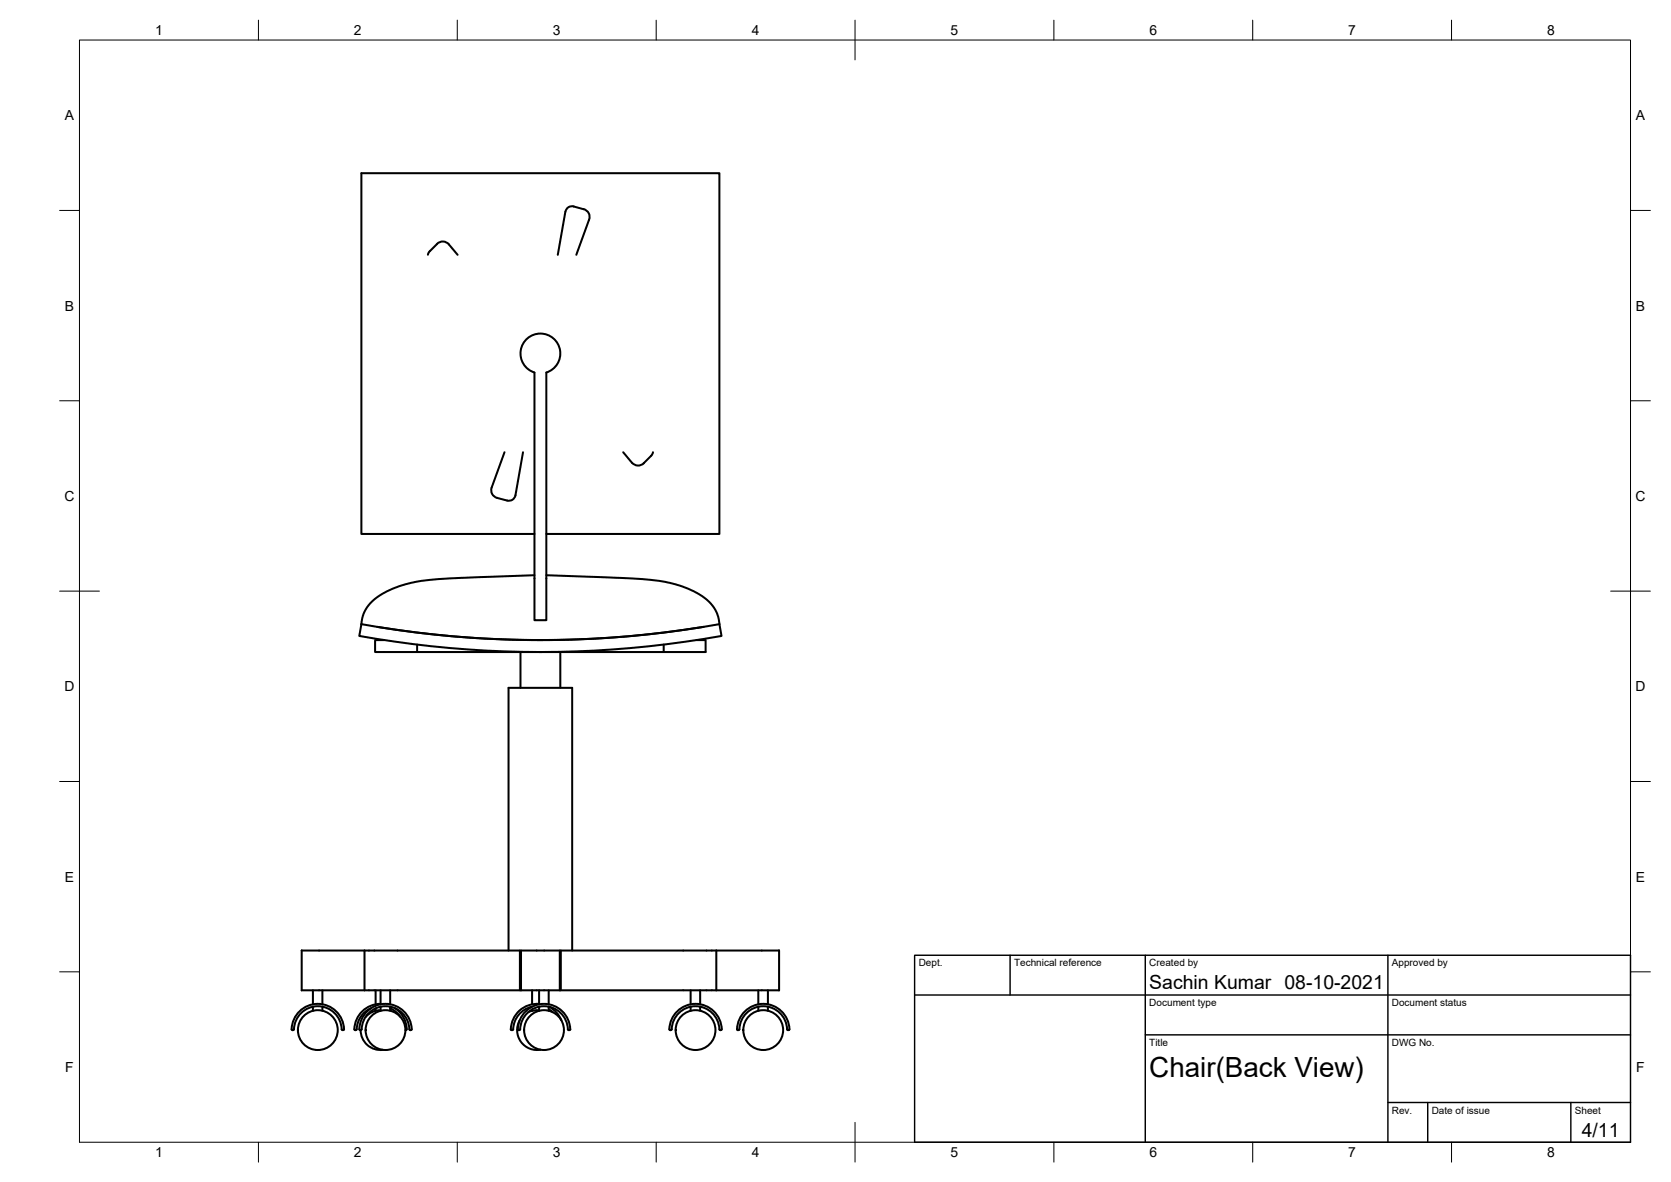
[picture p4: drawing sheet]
<svg xmlns="http://www.w3.org/2000/svg" width="420mm" height="297mm" viewBox="0 0 420 297" stroke-linecap="round" stroke-linejoin="round" font-family="sans-serif">
<!-- layer: Visible -->
<g fill="none" stroke="#000" stroke-width=".51">
<path d="M142.2 53.2l-1.9 10.8M144.2 51.9l2.6 .7M144.2 51.9a1.66 1.66 0 0 0-2 1.3M146.8 52.6a2 2 0 0 1 1.3 2.6M148.1 55.2l-3.2 8.8M108.1 63.1l-.5 .9M108.1 63.1l1.8-1.8a2 2 0 0 1 3 .1l2.2 2.6M132.3 85.3a5 5 0 0 1 7.9 .9 5 5 0 0 1-2.8 7.4v62.3h-3v-62.3a5 5 0 0 1-2.1-8.3zM126.9 113.7l-3.3 8.8a2 2 0 0 0 1.4 2.6l2.5 .7a1.68 1.68 0 0 0 2.1-1.3l1.9-10.8M156.7 113.7l2.2 2.6a2 2 0 0 0 3 .1l1.8-1.8M164.2 113.6l-.5 .9M134.4 134.2h-43.5v-90.7h90v90.7h-43.5"/>
<path d="M90.9 156.9a254.5 254.5 0 0 0 90 0M90.9 156.9l-.6 2.9a258.5 258.5 0 0 0 91.1 0l-.5-2.9M94.8 157.5a255 255 0 0 0 82.1 0M134.4 144.6l-24.1 .9-4.3 .5-3.7 .8a17.1 17.1 0 0 0-9.9 5.7l-1 1.9-.5 2.5M137.4 144.6l24.1 .9 4.3 .5 3.7 .8a16.9 16.9 0 0 1 10.1 6l1 2.1 .3 2M96.6 160.9h-2.3v3h10.6M104.9 163.9h27.5M104.9 162v1.9M130.9 163.9v9M132.4 163.9h6.9M132.4 163.8v.1M139.3 163.9h27.6"/>
<path d="M139.3 163.8v.1M140.9 163.9v9M166.9 162v1.9M175.1 160.9h2.3v3h-10.5M75.9 238.9h.1M75.9 238.9v10M75.9 238.9h15.8M91.7 238.9h39v10h.3M91.7 238.9v10M127.9 238.9v-66h16v66M180.1 238.9h-39.1v10h-.2M180.1 238.9h15.8"/>
<path d="M180.1 238.9v10M195.9 238.9h.1M195.9 238.9v10M73.5 258.9h.2M73.5 258.9l-.1-.1a6.5 6.5 0 0 1 6.5-6.5 6.5 6.5 0 0 1 6.5 6.5h-.4a6.1 6.1 0 0 0-6.1-5.9 6.1 6.1 0 0 0-6 5.9l-.2 .1M75.9 248.9h.1M75.9 248.9h15.8M78.7 248.9v3.5M78.7 253v1M81.1 248.9v3.5M81.1 253v1M90.7 258.9a5 5 0 0 0 5.6 4.9"/>
<path d="M91.7 248.9h39M92 254.5a6.5 6.5 0 0 1 7.2-1.8 6.5 6.5 0 0 1 4.2 6.1h-.4a6.1 6.1 0 0 0-6.1-5.9 6.1 6.1 0 0 0-6 5.9h-.4a5.1 5.1 0 0 1 1.5-4.3zM93.3 253.4a6.2 6.2 0 0 0-3.7 5.4l-.1 .1M94.4 248.9v3.5M94.4 253.4v.6M95.7 248.9v3.5M95.7 253v1M95.7 252.3a6.3 6.3 0 0 0-6.5 6.5l.3 .1M95.7 253.9l-1.8 .3-1.1 .6-.9 .8M98.1 248.9v3.5M98.1 253v1M98.1 253.4l1.5 .9 1.1 1.3"/>
<path d="M99.3 253.4a6 6 0 0 1 2.9 5.4l-.3 .1M130.7 256.4a5 5 0 0 0 .3 5.4 5 5 0 0 0 4.9 2M131 248.9h9.8M131 248.9v-10h9.8v10M131.9 254.5a6.5 6.5 0 0 1 7.2-1.8 6.5 6.5 0 0 1 4.2 6.1h-.4a6.1 6.1 0 0 0-6.1-5.9 6.1 6.1 0 0 0-6.1 5.9h-.4a5.1 5.1 0 0 1 1.6-4.3zM133.8 248.9v3.5M133.8 253.7v.3M135.6 248.9v3.5M135.6 253v1M135.6 252.3a6.4 6.4 0 0 0-7.1 6.5h.5a6.2 6.2 0 0 1 4.8-5.8M135.6 253.9h-1.4l-1.4 .5M138 248.9v3.5"/>
<path d="M138 253v1M138 253.6l1 .8M138.1 253l1.1 .7 .9 1 1.1 1.7M141 248.9h39.1M168.5 258.9h.2M168.5 258.9l-.1-.1a6.5 6.5 0 0 1 6.5-6.5 6.5 6.5 0 0 1 6.5 6.5h-.4a6.1 6.1 0 0 0-6.1-5.9 6.1 6.1 0 0 0-6.1 5.9l-.1 .1M173.7 248.9v3.5M173.7 253v1M176 248.9v3.5M176 253v1M180.1 248.9h15.8M185.9 258.7l-.2 .2-.3-.1a6.5 6.5 0 0 1 6.5-6.5 6.5 6.5 0 0 1 6.5 6.5l-.1 .1"/>
<path d="M185.9 258.7a6 6 0 0 1 6.1-5.8 6 6 0 0 1 6 5.9l.1 .1M190.7 248.9v3.5M190.7 253v1M193.1 248.9v3.5M193.1 253v1M195.9 248.9h.1M198.1 258.9h.2"/>
<circle cx="79.9" cy="258.9" r="5"/>
<circle cx="96.9" cy="258.9" r="5"/>
<circle cx="136.8" cy="258.9" r="5"/>
<circle cx="174.9" cy="258.9" r="5"/>
<circle cx="191.9" cy="258.9" r="5"/>
</g>
<!-- layer: Border -->
<g fill="none" stroke="#000" stroke-width=".25">
<path d="M20 10.1h390v276.9h-390zM65 5.1v5M115 5.1v5M165 5.1v5M215 5.1v10M265 5.1v5M315 5.1v5M365 5.1v5M15 52.9h5M410 52.9h5M15 100.7h5M410 100.7h5"/>
<path d="M15 148.6h10M405 148.6h10M15 196.4h5M410 196.4h5M15 244.2h5M410 244.2h5M65 287v5M115 287v5M165 287v5M215 282.1v9.9M265 287v5M315 287v5"/>
<path d="M365 287v5"/>
</g>
<!-- layer: TitleBlock -->
<path d="M230 240.1h180v46.9h-180zM230 250h180M254 240.1v9.9M288 240.1v46.9M349 240.1v46.9M288 260.1h122M349 277.1h61M359 277.1v9.9M395 277.1v9.9" fill="none" stroke="#000" stroke-width=".36"/>
<text font-size="7" x="289" y="270.6">Chair(Back View)</text>
<g font-size="4.9">
<text x="289" y="248.5">Sachin Kumar 08-10-2021</text>
<text x="397.7" y="285.7">4/11</text>
</g>
<g font-size="3.5">
<text x="39" y="8.8">1</text>
<text x="89" y="8.8">2</text>
<text x="139" y="8.8">3</text>
<text x="189" y="8.8">4</text>
<text x="239" y="8.8">5</text>
<text x="289" y="8.8">6</text>
<text x="339" y="8.8">7</text>
<text x="389" y="8.8">8</text>
<text x="16.3" y="30.2">A</text>
<text x="411.3" y="30.2">A</text>
<text x="16.3" y="78">B</text>
<text x="411.3" y="78">B</text>
<text x="16.2" y="125.9">C</text>
<text x="411.2" y="125.9">C</text>
<text x="16.2" y="173.7">D</text>
<text x="411.2" y="173.7">D</text>
<text x="16.3" y="221.6">E</text>
<text x="411.3" y="221.6">E</text>
<text x="16.4" y="269.4">F</text>
<text x="411.4" y="269.4">F</text>
<text x="39" y="290.8">1</text>
<text x="89" y="290.8">2</text>
<text x="139" y="290.8">3</text>
<text x="189" y="290.8">4</text>
<text x="239" y="290.8">5</text>
<text x="289" y="290.8">6</text>
<text x="339" y="290.8">7</text>
<text x="389" y="290.8">8</text>
</g>
<g font-size="2.5">
<text x="231" y="242.9">Dept.</text>
<text x="255" y="242.9">Technical reference</text>
<text x="289" y="242.9">Created by</text>
<text x="350" y="242.9">Approved by</text>
<text x="289" y="252.8">Document type</text>
<text x="350" y="252.8">Document status</text>
<text x="289" y="262.9">Title</text>
<text x="350" y="262.9">DWG No.</text>
<text x="350" y="279.9">Rev.</text>
<text x="360" y="279.9">Date of issue</text>
<text x="396" y="279.9">Sheet</text>
</g>
</svg>
